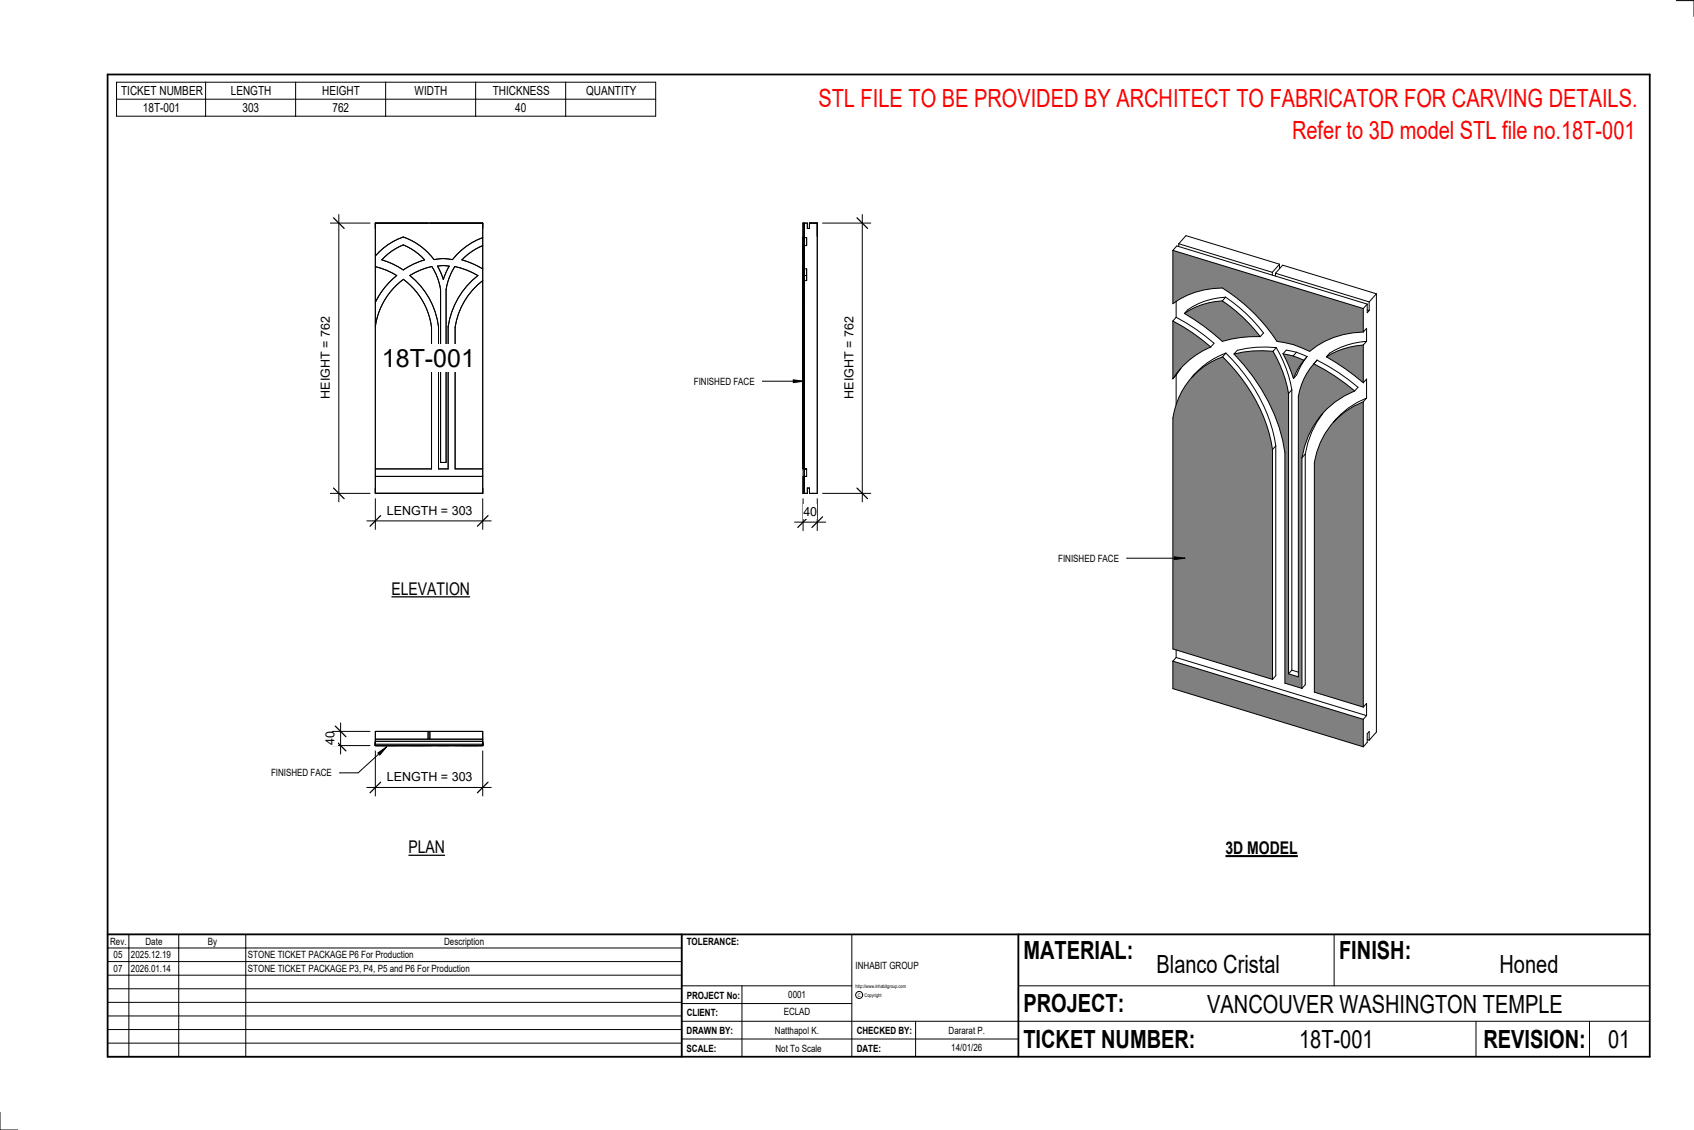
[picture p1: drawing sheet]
<svg xmlns="http://www.w3.org/2000/svg" width="914mm" height="610mm" viewBox="0 0 914 610" stroke-linecap="round" stroke-linejoin="round" font-family="sans-serif">
<path d="M433 120h1v146h-1z" fill="#7c7c7c"/>
<g fill="none" stroke="#000" stroke-width=".54">
<path d="M203 120h58v146h-58zM205 136l-2 2 6-6 9-4-6 2zM208 138l5-4 5-2 6 3 5 5-6 2-5 4-6-4-6-2zM218 128a35 35 0 0 1 16 12l5-1 5 1a37 37 0 0 1 17-12M261 132l-6 4-6 4 6 2 6 3M433 138v-10v12M433 139v1M433 128v12M433 132v8M433 120h3v3h1v-3h4v146h-4v-3h-1v3h-3zM434 128h1M434 132h1"/>
<path d="M434 120v146M435 128v4M203 144l6 2 5 3M212 151l2-2-6 6-5 8 5-8zM221 149l6-3 6-2 3 6 2 6v93h3v-93v-2l2-6 3-4 6 2 6 3a43 43 0 0 0-16 27v77h-5v-77a42 42 0 0 0-16-27zM236 144h6l-3 7zM261 151a39 39 0 0 0-15 25v77h15M433 149v14M433 144v5M433 144v12M433 149v27zM433 140v6"/>
<path d="M433 143v8M433 140v5M433 151v25v-25v25M434 145h1M434 151h1M434 149h1M435 145v4M435 149v2M435 145v6M203 176a38 38 0 0 1 15-25 38 38 0 0 1 15 25v77h-30M203 257h58M434 253h1v4h-1"/>
</g>
<path d="M202 401h59v1h-59z" fill="#7c7c7c"/>
<g fill="none" stroke="#000" stroke-width=".54">
<path d="M203 400h58M203 399h58M231 395v4M232 395v4M202 401h59v1h-59zM203 402h15M203 402h11zM203 402h30M203 401v-6h58v6M206 402h12zM218 402h21M218 402h11z"/>
<path d="M233 402h5M233 402h-12h16M239 402h22M239 402h-3h6M239 402h3M241 402h1M242 402h16h-12M243 402h3M246 402h15M249 402h12z"/>
</g>
<path d="M633 357v15l103 31v-15zM722 225a42 42 0 0 0-13 24v124l27 8v-164l-5 2zM666 191a97 97 0 0 1 28 53v125l9 2v-124a46 46 0 0 1 28-36 114 114 0 0 0-22-15 35 35 0 0 0-8 18v151l-5-1v-152l-3-11-6-11a60 60 0 0 0-21 1zM644 202a42 42 0 0 0-11 23v125l54 17v-125a90 90 0 0 0-27-50 42 42 0 0 0-16 10zM716 192l10 7 10 7v-20l-11 2zM633 173v31a45 45 0 0 1 21-17 105 105 0 0 0-21-14zM693 191l5 13 3-5 3-5-6-2zM633 135v29a45 45 0 0 1 27-9 97 97 0 0 1 29 29 48 48 0 0 1 18 6 46 46 0 0 1 29-11v-13zM639 169a118 118 0 0 1 21 15 63 63 0 0 1 20-2l-9-11-11-9a39 39 0 0 0-21 7z" fill="#808080"/>
<g fill="none" stroke="#000" stroke-width=".54">
<path d="M465 116v155M444 120h26M633 135v29a45 45 0 0 1 27-9 97 97 0 0 1 29 29 48 48 0 0 1 18 6 46 46 0 0 1 29-11M633 135l103 31M633 135l2-2 103 31M636 131l4-4 51 16M636 131l51 16M636 131v2M687 147v1M688 147l4-4 51 15M688 147l51 16M688 147v2"/>
<path d="M691 143l-4 4M691 143v2M743 158l-4 5M743 158v237l-4 4M633 173a105 105 0 0 1 21 14M633 173v31M635 171a105 105 0 0 1 20 14l-1 2M635 163v8M635 171l-2 2M639 169a118 118 0 0 1 21 15 63 63 0 0 1 20-2M660 162l11 9 9 11M660 162a39 39 0 0 0-21 7"/>
<path d="M662 160a39 39 0 0 0-21 7l-2 2M662 160l11 9 6 7 3 4-2 2M662 160l-2 2M736 166v13M736 179l2-2v7M738 164l-2 2M738 167l1 1M738 164v5l1-1M739 163v5M637 199l-2 3M654 187a45 45 0 0 0-21 17M660 192a90 90 0 0 1 27 50"/>
<path d="M660 192a41 41 0 0 0-27 33v125l54 17M662 190a41 41 0 0 0-18 13M662 190a90 90 0 0 1 27 51M662 190l-2 2M666 191a97 97 0 0 1 28 53v125l9 2M687 190l6 11 3 11M687 190a60 60 0 0 0-21 1M689 188a60 60 0 0 0-21 1l-2 2M689 188l5 11 3 11M689 188l-2 2M693 191l5 1M693 191l5 13"/>
<path d="M698 192l6 2M700 190l6 2M700 190l-6-1-1 2M700 190l-2 2M704 194l-3 5-3 5M706 192l-4 5-2 5-2 2M706 192l-2 2M709 196l2-2a114 114 0 0 1 22 15l-2 2M716 192l10 7 10 7M736 186l-11 2-9 4M736 186v20M738 184l-11 2a24 24 0 0 0-11 6"/>
<path d="M738 184l-2 2M635 202v16M635 202l-2 2M645 202l-2 2M696 212v152M697 210v152M697 210l-1 2M731 211a46 46 0 0 0-28 36M731 211a109 109 0 0 0-22-15 35 35 0 0 0-8 18v151l-5-1M736 217a42 42 0 0 0-27 32v124l27 8M736 217v164M736 206l2-2v11"/>
<path d="M738 215a42 42 0 0 0-18 12M738 215l-2 2M714 223a48 48 0 0 0-9 22M721 226l-1 2M687 242v125M689 241v124l-2 2M689 241l-2 1M703 247v124M705 245v124l-2 2M705 245l-2 2M444 266h26M633 357v15l103 31"/>
<path d="M633 357l103 31M635 355l-2 2M635 351v4M635 355l103 31M697 362l4 1M697 362l-1 2M736 388v15M736 381l2-2v7M738 386l-2 2M738 399h1M739 399v-4l-1 1v5l-2 2"/>
</g>
<path d="M463 117l5 6M463 263l5 6" fill="none" stroke="#000" stroke-width=".67"/>
<path d="M455 171h7v44h-7z" fill="#fff"/>
<path d="M433 269v17M441 269v17M429 282h17" fill="none" stroke="#000" stroke-width=".54"/>
<path d="M436 279l-5 6M444 279l-6 6" fill="none" stroke="#000" stroke-width=".67"/>
<path d="M434 272h7v8h-7z" fill="#fff"/>
<path d="M183 116v155M178 120h22M178 266h22" fill="none" stroke="#000" stroke-width=".54"/>
<path d="M180 117l6 6M180 263l6 6" fill="none" stroke="#000" stroke-width=".67"/>
<path d="M172 171h8v44h-8z" fill="#fff"/>
<path d="M203 269v17M261 269v17M198 281h67" fill="none" stroke="#000" stroke-width=".54"/>
<path d="M205 278l-5 6M263 278l-5 6" fill="none" stroke="#000" stroke-width=".67"/>
<g fill="#fff">
<path d="M209 272h46v7h-46z"/>
<path d="M206 186h51v15h-51z"/>
</g>
<path d="M179 395h21M184 390v17M179 402h21" fill="none" stroke="#000" stroke-width=".54"/>
<path d="M181 399l6 6M181 392l6 5" fill="none" stroke="#000" stroke-width=".67"/>
<path d="M174 395h8v7h-8z" fill="#fff"/>
<path d="M203 405v24M261 405v24M198 425h67" fill="none" stroke="#000" stroke-width=".54"/>
<path d="M205 422l-5 6M263 422l-5 6" fill="none" stroke="#000" stroke-width=".67"/>
<path d="M209 415h46v8h-46z" fill="#fff"/>
<g fill="none" stroke="#000" stroke-width=".54">
<path d="M905 0h9v9M460 504v66M720 504v28M891 504h-341v37M368 532h92M401 532v38M550 532h341M368 551h523M368 541h92M494 551v19M797 551v19M858 551v19"/>
<path d="M368 561h182M0 600v10h10"/>
<circle cx="464" cy="537" r="1.9"/>
</g>
<path d="M58 40h833v530h-833zM58 504h833M368 504v66M550 504v66" fill="none" stroke="#000" stroke-width=".96"/>
<g fill="#fff">
<path d="M652 534h192v15h-192z"/>
<path d="M513 562h17v6h-17z"/>
<path d="M425 533h10v6h-10z"/>
<path d="M423 543h15v6h-15z"/>
<path d="M418 553h24v6h-24z"/>
<path d="M624 513h68v15h-68z"/>
<path d="M809 513h33v15h-33z"/>
<path d="M512 553h20v6h-20z"/>
<path d="M701 553h41v15h-41z"/>
<path d="M442 45h443v16h-443z"/>
<path d="M868 553h12v15h-12z"/>
<path d="M61 512h5v6h-5z"/>
<path d="M61 520h5v6h-5z"/>
</g>
<path d="M58 504h310v66h-310zM58 519h310M58 511h310M70 504v66M96 504v66M133 504v66M58 533h310M58 526h310M58 555h310M58 548h310M58 541h310M58 563h310" fill="none" stroke="#000" stroke-width=".54"/>
<path d="M211 313h43v10h-43z" fill="#fff"/>
<path d="M211 322h43" fill="none" stroke="#000" stroke-width=".69" stroke-linecap="butt"/>
<path d="M220 452h20v10h-20z" fill="#fff"/>
<path d="M220 461h20" fill="none" stroke="#000" stroke-width=".69" stroke-linecap="butt"/>
<path d="M661 452h40v11h-40z" fill="#fff"/>
<path d="M661 462h40" fill="none" stroke="#000" stroke-width="1.1" stroke-linecap="butt"/>
<path d="M697 63h188v15h-188z" fill="#fff"/>
<g fill="none" stroke="#000" stroke-width=".54">
<path d="M63 44h291v19h-291zM63 54h291M111 44v19M160 44v19M208 44v19M257 44v19M305 44v19M412 206h22M428 205l6 1h-6zM608 301h32M634 300l6 1-6 1zM204 406l5-3-4 4z"/>
<path d="M209 403l-16 14h-10"/>
</g>
<path d="M428 205l6 1h-6zM634 300l6 1-6 1zM204 406l5-3-4 4z" fill="#000"/>
<g font-size="13.5" fill="#f00">
<text x="442" y="58">STL FILE TO BE PROVIDED BY ARCHITECT TO FABRICATOR FOR CARVING DETAILS.</text>
<text x="697" y="75">Refer to 3D model STL file no.18T-001</text>
</g>
<g font-size="13.5">
<text x="206" y="198">18T-001</text>
<text x="552" y="517">MATERIAL:</text>
<text x="723" y="517">FINISH:</text>
<text x="624" y="525">Blanco Cristal</text>
<text x="809" y="525">Honed</text>
<text x="552" y="546">PROJECT:</text>
<text x="652" y="546">VANCOUVER WASHINGTON TEMPLE</text>
<text x="552" y="565">TICKET NUMBER:</text>
<text x="701" y="565">18T-001</text>
<text x="801" y="565">REVISION:</text>
<text x="868" y="565">01</text>
</g>
<g font-size="9.4">
<text x="211" y="321">ELEVATION</text>
<text x="220" y="460">PLAN</text>
<text x="661" y="461">3D MODEL</text>
</g>
<g font-size="6.7">
<text x="65" y="51">TICKET NUMBER</text>
<text x="125" y="51">LENGTH</text>
<text x="174" y="51">HEIGHT</text>
<text x="224" y="51">WIDTH</text>
<text x="266" y="51">THICKNESS</text>
<text x="316" y="51">QUANTITY</text>
<text x="77" y="60">18T-001</text>
<text x="131" y="60">303</text>
<text x="179" y="60">762</text>
<text x="278" y="60">40</text>
<text x="178" y="215" transform="rotate(-90 178 215)">HEIGHT = 762</text>
<text x="461" y="215" transform="rotate(-90 461 215)">HEIGHT = 762</text>
<text x="209" y="278">LENGTH = 303</text>
<text x="434" y="278">40</text>
<text x="181" y="402" transform="rotate(-90 181 402)">40</text>
<text x="209" y="421">LENGTH = 303</text>
</g>
<g font-size="5.4">
<text x="375" y="208">FINISHED FACE</text>
<text x="571" y="303">FINISHED FACE</text>
<text x="146" y="419">FINISHED FACE</text>
<text x="59" y="510">Rev.</text>
<text x="79" y="510">Date</text>
<text x="112" y="510">By</text>
<text x="240" y="510">Description</text>
<text x="371" y="510">TOLERANCE:</text>
<text x="61" y="517">05</text>
<text x="71" y="517">2025.12.19</text>
<text x="134" y="517">STONE TICKET PACKAGE P6 For Production</text>
<text x="61" y="525">07</text>
<text x="71" y="524">2026.01.14</text>
<text x="134" y="524">STONE TICKET PACKAGE P3, P4, P5 and P6 For Production</text>
<text x="462" y="523">INHABIT GROUP</text>
<text x="371" y="539">PROJECT No:</text>
<text x="425" y="538">0001</text>
<text x="371" y="548">CLIENT:</text>
<text x="423" y="548">ECLAD</text>
<text x="371" y="558">DRAWN BY:</text>
<text x="418" y="558">Natthapol K.</text>
<text x="462" y="558">CHECKED BY:</text>
<text x="512" y="558">Dararat P.</text>
<text x="371" y="567">SCALE:</text>
<text x="419" y="567">Not To Scale</text>
<text x="462" y="567">DATE:</text>
<text x="513" y="567">14/01/26</text>
</g>
<g font-size="2.7">
<text x="462" y="533">http://www.inhabitgroup.com</text>
<text x="463" y="538">C</text>
<text x="467" y="538">Copyright</text>
</g>
</svg>
